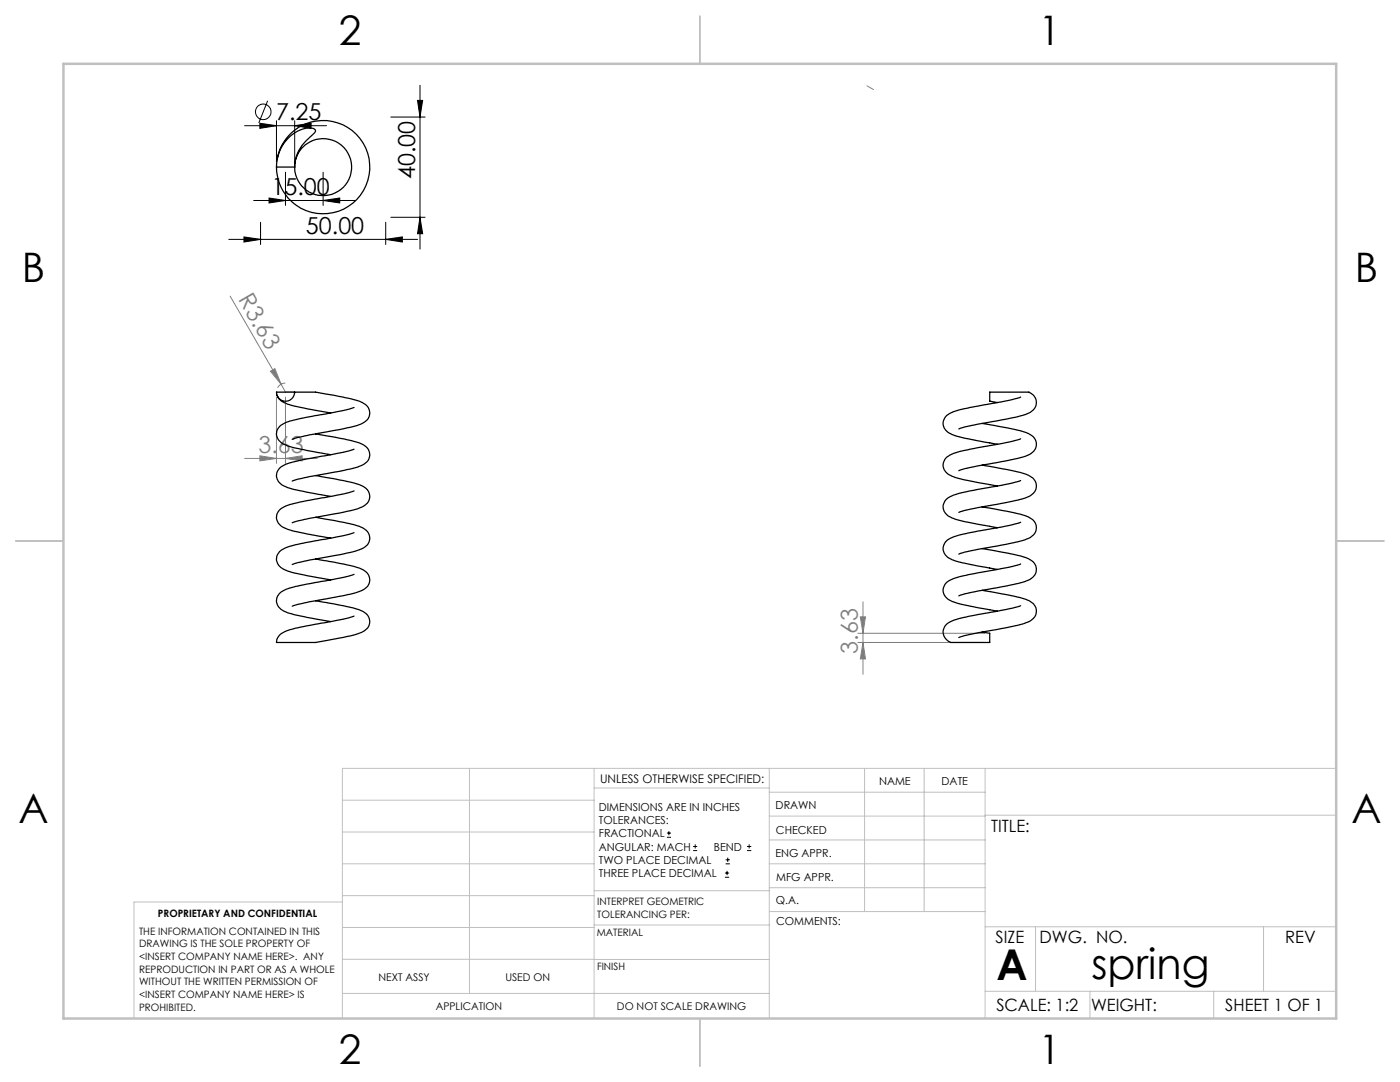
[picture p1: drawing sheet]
<svg xmlns="http://www.w3.org/2000/svg" width="279mm" height="216mm" viewBox="0 0 279 216" stroke-linecap="round" stroke-linejoin="round" font-family="sans-serif">
<g fill="none" stroke="#000" stroke-width=".2">
<path d="M83.8 17v32.7M48.8 25.1h16.4M51.9 24.6l3.3 .5-3.3 .5zM53.4 20.1l-1.8 4.5M53.7 39.5l3.3 .5-3.3 .5zM55.2 24.1v8.2M57 34.4v6.6M58.8 25.1l3.3-.5v1zM58.8 24.1v8.2M64.5 34.4v6.6M78 23.4h6.8M83.3 20h1l-.5 3.4z"/>
<path d="M45.6 47.8h37.7M48.7 47.3l3.3 .5-3.3 .5zM50.6 40h20.2M52 44.3v4.5M64.5 40l3.3-.5v1zM77 47.8l3.3-.5v1zM77 44.3v4.5M78 43.4h6.8M83.8 43.4l.5 3.2h-1zM133.1 167.1h.8M133.1 166.2h.8M133.5 165.8v.9"/>
<path d="M138.3 169.7h.8M138.3 168.9h.8M138.7 168.5v.8M144.7 175h.8M144.7 174.2h.8M144.8 172.4h.9M144.8 171.6h.9M145.1 173.8v.8M145.2 171.1v.9M149.1 169.7h.8M149.1 168.9h.8M149.5 168.5v.8"/>
<circle cx="52.5" cy="22.3" r="1.55"/>
</g>
<g fill="none" stroke="#808080" stroke-width=".2">
<path d="M45.9 59.1l10.2 17.6M54 74.1l.9-.5 1.2 3.1zM55.2 79.2v13.3M56.1 76.7l.9 1.5M56.9 76.4a1.67 1.67 0 0 0-1.5 1M57 79.2v13.3M48.8 91.5h14.5M51.9 90.9l3.3 .6-3.3 .5zM57 91.5l3.3-.6v1.1zM171.2 126.4h25.3M171.2 128.2h25.3M171.7 123.1h1l-.5 3.3z"/>
<path d="M172.2 120.1v14.4M172.2 128.2l.5 3.3h-1z"/>
</g>
<g fill="none" stroke="#c0c0c0" stroke-width=".2">
<path d="M68.3 159.7h50.3M93.7 153.3v44.9M118.6 153.3v49.9M118.6 157.2h34.9M153.5 153.3v49.9M153.5 158.1h43.1M172.5 153.3v28.6M184.4 153.3v28.6M196.6 153.3v49.9M266.7 153.3h-198.4v49.9M68.3 178.7h50.3M68.3 172.4h50.3"/>
<path d="M68.3 166h50.3M68.3 180h-41.6v23.2M118.6 177.7h35M153.5 167.6h43.1M153.5 162.8h43.1M153.5 172.4h43.1M153.5 177.1h43.1M196.6 162.7h70.1M68.3 198.2h85.2M68.3 191.4l85.2 .1M68.3 185.1h50.3M118.6 184.6h35"/>
<path d="M153.6 181.9h43M196.6 197.8h70.1M196.6 184.9h70.1M206.7 184.9v12.9M217.5 197.8v5.4M242.2 197.8v5.4M252.2 184.9v12.9"/>
</g>
<path d="M139.7 3.2v9.5M3.1 107.9h9.6M266.7 107.9h9.5M139.7 203.2v9.6" fill="none" stroke="#c0c0c0" stroke-width=".25"/>
<path d="M12.7 12.7h254v190.5h-254z" fill="none" stroke="#c0c0c0" stroke-width=".5"/>
<path d="M174.3 17.9l-1.3-.8M58.8 78.2h-1.8" fill="none" stroke="#808080" stroke-width=".2" stroke-dasharray="15.2 1.3 1.3 1.3"/>
<g fill="#000">
<path d="M58.8 25.1l3.3-.5v1zM51.9 24.6l3.3 .5-3.3 .5z"/>
<path d="M53.7 39.5l3.3 .5-3.3 .5zM64.5 40l3.3-.5v1zM48.7 47.3l3.3 .5-3.3 .5zM77 47.8l3.3-.5v1z"/>
<path d="M83.8 43.4l.5 3.2h-1zM83.3 20h1l-.5 3.4z"/>
</g>
<g fill="#808080">
<path d="M54 74.1l.9-.5 1.2 3.1z"/>
<path d="M51.9 90.9l3.3 .6-3.3 .5zM57 91.5l3.3-.6v1.1z"/>
<path d="M171.7 123.1h1l-.5 3.3zM172.2 128.2l.5 3.3h-1z"/>
</g>
<g fill="none" stroke="#000" stroke-width=".25">
<path d="M55.2 33.3a7.8 7.8 0 0 1 5.9-7.7h1.4l.4 .4v.4a12.3 12.3 0 0 0-3.7 4.6l-.4 2.3M55.2 33.3h3.6M55.3 31.9a9.3 9.3 0 0 1 14.2-6.4 9.3 9.3 0 0 1 .2 15.6 9.3 9.3 0 0 1-14.3-6l-.2-1.8M55.2 78.2h3.6a1.82 1.82 0 0 1-1.8 1.8 1.82 1.82 0 0 1-1.8-1.8zM55.3 78.8a3.6 3.6 0 0 0 2.9 2.1l7.8 1.5M58.8 78.2h.2a24.1 24.1 0 0 1 8 .8 18.6 18.6 0 0 1 5.8 1.6 2.17 2.17 0 0 1 1 2.2 2.17 2.17 0 0 1-1.7 1.8 60.8 60.8 0 0 1-9.7 2.1l-3.1 .6-1 .4M203.7 79.2l-2.3 .7-5 .9a22 22 0 0 0-7.1 1.9 2.13 2.13 0 0 0-1.1 2.1 2.13 2.13 0 0 0 1.6 1.8 52.9 52.9 0 0 0 9.3 2.1M63 94.9l3 .5a27.9 27.9 0 0 1 6.5 1.7 2.22 2.22 0 0 1 1.3 2.3 2.22 2.22 0 0 1-1.9 1.9 58.9 58.9 0 0 1-8.9 1.9l-3.7 .8-1 .3M63 86.6l3 .5a27.9 27.9 0 0 1 6.5 1.7 2.22 2.22 0 0 1 1.3 2.3 2.22 2.22 0 0 1-1.9 1.9 58.9 58.9 0 0 1-8.9 1.9l-3.7 .7-1 .4M70.7 98a55.7 55.7 0 0 1-8.3 1.7 19.1 19.1 0 0 0-6.3 1.8 2.24 2.24 0 0 0-.8 2.3 2.24 2.24 0 0 0 1.8 1.7 56.9 56.9 0 0 0 8.6 1.8l.3 .1M70.7 89.6a55.7 55.7 0 0 1-8.3 1.8 19.1 19.1 0 0 0-6.3 1.7 2.24 2.24 0 0 0-.8 2.4 2.24 2.24 0 0 0 1.8 1.7 56.9 56.9 0 0 0 8.6 1.8l.3 .1M70.7 81.3a55.7 55.7 0 0 1-8.3 1.7 19.1 19.1 0 0 0-6.3 1.8 2.24 2.24 0 0 0-.8 2.3 2.24 2.24 0 0 0 1.8 1.7 56.9 56.9 0 0 0 8.6 1.9h.3"/>
<path d="M196 92.8a43.2 43.2 0 0 1 9.5 2.2 2.22 2.22 0 0 1 1.3 2.3 2.22 2.22 0 0 1-1.8 1.9 86.6 86.6 0 0 1-11.4 2.4l-2.3 .6M196 84.5a43.2 43.2 0 0 1 9.5 2.1 2.22 2.22 0 0 1 1.3 2.3 2.22 2.22 0 0 1-1.8 2 86.6 86.6 0 0 1-11.4 2.4l-2.3 .6M199.1 80.3l-1.6-.3v-1.8h6.7a2.17 2.17 0 0 1 2.6 1.6 2.17 2.17 0 0 1-1.5 2.6 69.3 69.3 0 0 1-10.9 2.4l-3.1 .8M203.7 95.9l-2.3 .6-5 .9a23.5 23.5 0 0 0-7.1 1.9 2.22 2.22 0 0 0-1 2.3 2.22 2.22 0 0 0 1.7 1.8l2.6 .7 6.5 1.2M203.7 87.6l-2.3 .6-5 .9a22 22 0 0 0-7.1 1.9 2.13 2.13 0 0 0-1.1 2.2 2.13 2.13 0 0 0 1.6 1.7 52.9 52.9 0 0 0 9.3 2.1M63 111.5l3 .6a27.9 27.9 0 0 1 6.5 1.6 2.22 2.22 0 0 1 1.3 2.4 2.22 2.22 0 0 1-1.9 1.8l-2 .7-8.2 1.5-3.4 .9M63 103.2l3 .6a27.9 27.9 0 0 1 6.5 1.6 2.22 2.22 0 0 1 1.3 2.3 2.22 2.22 0 0 1-1.9 1.9 58.9 58.9 0 0 1-8.9 1.9l-3.7 .8-1 .3M63 119.9l3 .5a27.9 27.9 0 0 1 6.5 1.7 2.22 2.22 0 0 1 1.3 2.3 2.22 2.22 0 0 1-1.9 1.9l-1.5 .5-2.7 .5a24 24 0 0 1-6.4 .9h-6.1a2.16 2.16 0 0 1 1.4-2 42.7 42.7 0 0 1 9-2.1l3.1-.6 2-.6M70.7 106.3a55.7 55.7 0 0 1-8.3 1.7 19.1 19.1 0 0 0-6.3 1.8 2.24 2.24 0 0 0-.8 2.3 2.24 2.24 0 0 0 1.8 1.7 56.9 56.9 0 0 0 8.6 1.8l.3 .1M70.7 114.6a55.7 55.7 0 0 1-8.3 1.7 19.1 19.1 0 0 0-6.3 1.8 2.24 2.24 0 0 0-.8 2.3 2.24 2.24 0 0 0 1.8 1.7 56.9 56.9 0 0 0 8.6 1.9h.3M196 117.8a46.9 46.9 0 0 1 9.5 2.1 2.24 2.24 0 0 1 1.3 2.3 2.24 2.24 0 0 1-1.8 2 86.6 86.6 0 0 1-11.4 2.4l-2.3 .6M196 109.5a43.2 43.2 0 0 1 9.5 2.1 2.22 2.22 0 0 1 1.3 2.3 2.22 2.22 0 0 1-1.8 2 86.6 86.6 0 0 1-11.4 2.4l-2.3 .6"/>
<path d="M196 101.1a43.2 43.2 0 0 1 9.5 2.2 2.22 2.22 0 0 1 1.3 2.3 2.22 2.22 0 0 1-1.8 1.9 86.6 86.6 0 0 1-11.4 2.4l-2.3 .7M203.7 104.2l-2.3 .6-5 1a23.5 23.5 0 0 0-7.1 1.8 2.22 2.22 0 0 0-1 2.3 2.22 2.22 0 0 0 1.7 1.8l2 .6 7.1 1.3M203.7 112.5l-2.3 .7-5 .9a23.5 23.5 0 0 0-7.1 1.9 2.22 2.22 0 0 0-1 2.2 2.22 2.22 0 0 0 1.7 1.8l2 .6 7.1 1.4M203.7 120.9l-1.7 .5-5.6 1a23.5 23.5 0 0 0-7.1 1.9 2.14 2.14 0 0 0-.9 2.6 2.14 2.14 0 0 0 2.5 1.3h6.6v-1.8l-1.5-.3"/>
<circle cx="64.5" cy="33.3" r="5.7"/>
</g>
<g font-size="8.5">
<text x="198.9" y="195.5">A</text>
<text x="217.8" y="195.4">spring</text>
</g>
<g font-size="8.1">
<text x="67.6" y="8.9">2</text>
<text x="207.3" y="8.9">1</text>
<text x="4.4" y="56.2">B</text>
<text x="270.4" y="56.2">B</text>
<text x="3.7" y="164.1">A</text>
<text x="269.7" y="164.1">A</text>
<text x="67.6" y="212.4">2</text>
<text x="207.3" y="212.4">1</text>
</g>
<g font-size="4.7">
<text x="55.1" y="24">7.25</text>
<text x="82.8" y="35.7" transform="rotate(-90 82.8 35.7)">40.00</text>
<text x="54.2" y="39">15.00</text>
<text x="61.1" y="46.7">50.00</text>
</g>
<g font-size="4.7" fill="#808080">
<text x="47.4" y="59.7" transform="rotate(60 47.4 59.7)">R3.63</text>
<text x="51.6" y="90.4">3.63</text>
<text x="171.2" y="130.4" transform="rotate(-90 171.2 130.4)">3.63</text>
</g>
<g font-size="3.4">
<text x="197.8" y="166">TITLE:</text>
<text x="198.7" y="188.1">SIZE</text>
<text x="207.5" y="188.1">DWG. NO.</text>
<text x="256.5" y="188.2">REV</text>
<text x="198.8" y="201.7">SCALE: 1:2</text>
<text x="217.7" y="201.8">WEIGHT:</text>
<text x="244.5" y="201.7">SHEET 1 OF 1</text>
</g>
<text font-size="2.4" x="119.8" y="156.2">UNLESS OTHERWISE SPECIFIED:</text>
<g font-size="2.2">
<text x="119.5" y="161.8">DIMENSIONS ARE IN INCHES</text>
<text x="154.8" y="161.4">DRAWN</text>
<text x="175.4" y="156.6">NAME</text>
<text x="187.9" y="156.7">DATE</text>
<text x="119.5" y="164.4">TOLERANCES:</text>
<text x="119.5" y="167.1">FRACTIONAL</text>
<text x="154.9" y="166.3">CHECKED</text>
<text x="119.5" y="169.7">ANGULAR: MACH</text>
<text x="119.5" y="172.4">TWO PLACE DECIMAL</text>
<text x="142.5" y="169.7">BEND</text>
<text x="154.8" y="171">ENG APPR.</text>
<text x="119.5" y="175">THREE PLACE DECIMAL</text>
<text x="154.9" y="175.7">MFG APPR.</text>
<text x="154.9" y="180.4">Q.A.</text>
<text x="154.9" y="184.6">COMMENTS:</text>
</g>
<g font-size="2.1">
<text x="75.5" y="195.7">NEXT ASSY</text>
<text x="100.9" y="195.7">USED ON</text>
<text x="86.9" y="201.5">APPLICATION</text>
<text x="123.1" y="201.6">DO NOT SCALE DRAWING</text>
</g>
<g font-size="2">
<text x="31.5" y="182.9">PROPRIETARY AND CONFIDENTIAL</text>
<text x="119.2" y="180.6">INTERPRET GEOMETRIC</text>
<text x="119.2" y="183.1">TOLERANCING PER:</text>
<text x="27.8" y="186.5">THE INFORMATION CONTAINED IN THIS</text>
<text x="27.8" y="189">DRAWING IS THE SOLE PROPERTY OF</text>
<text x="27.8" y="191.6">&lt;INSERT COMPANY NAME HERE&gt;. ANY</text>
<text x="119.1" y="186.7">MATERIAL</text>
<text x="27.8" y="194.1">REPRODUCTION IN PART OR AS A WHOLE</text>
<text x="27.8" y="196.6">WITHOUT THE WRITTEN PERMISSION OF</text>
<text x="119.1" y="193.5">FINISH</text>
<text x="27.8" y="199.1">&lt;INSERT COMPANY NAME HERE&gt; IS</text>
<text x="27.8" y="201.7">PROHIBITED.</text>
</g>
</svg>
